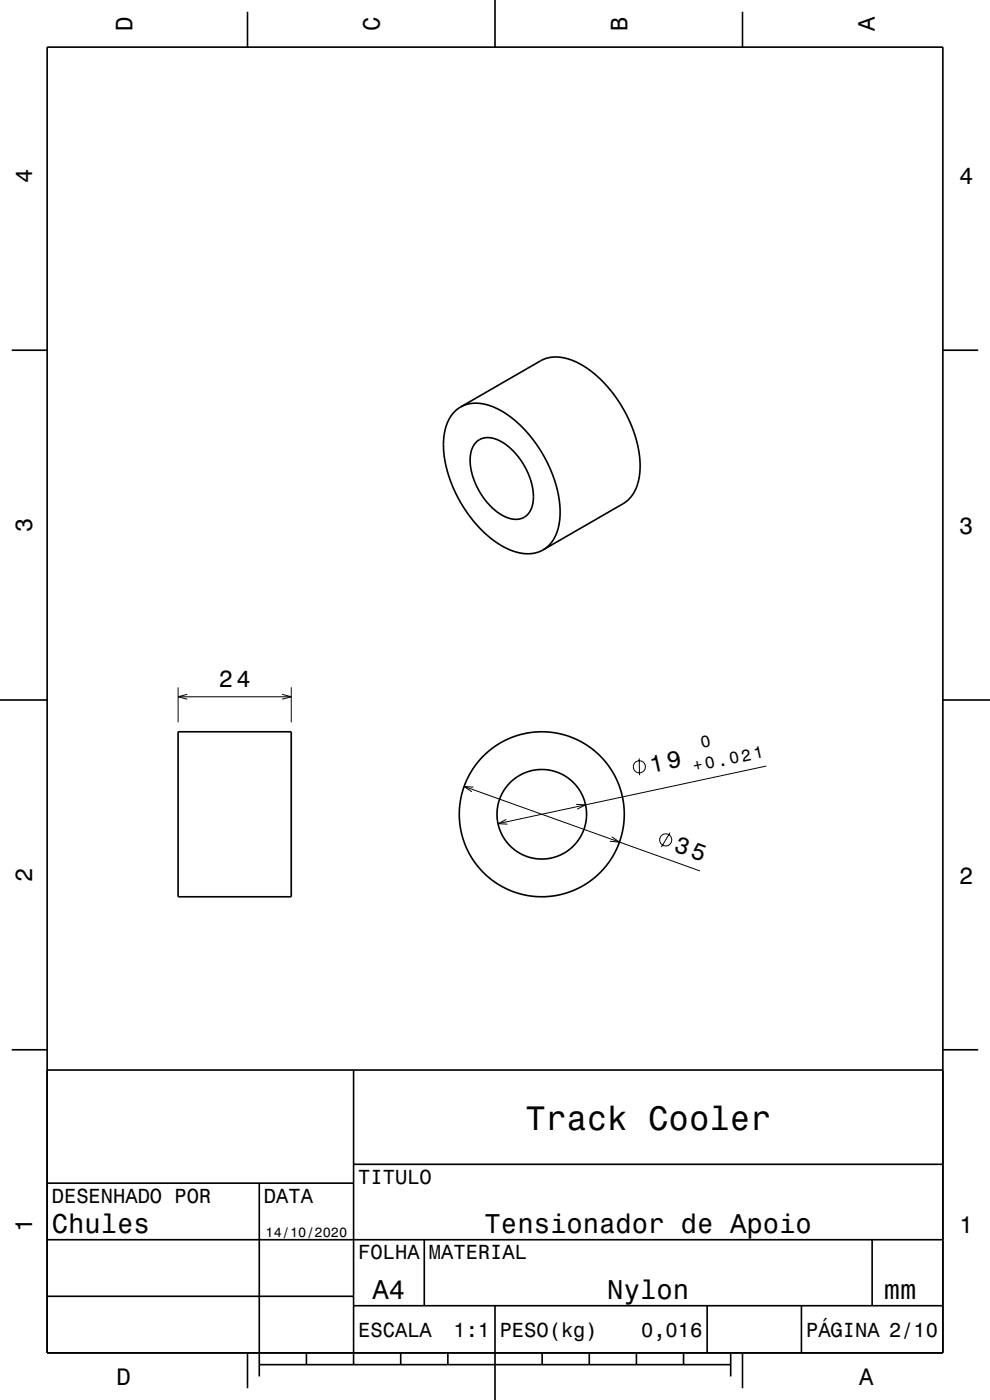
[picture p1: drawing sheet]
<svg xmlns="http://www.w3.org/2000/svg" width="210mm" height="297mm" viewBox="0 0 210 297" stroke-linecap="round" stroke-linejoin="round" font-family="sans-serif">
<g fill="none" stroke="#000" stroke-width=".21">
<path d="M37.8 145.8v7.4M37.8 147.8h24M39.7 147.3l-1.9 .5 1.9 .5M59.9 147.3l1.9 .5-1.9 .5M61.8 145.8v7.4M98.4 166.8l50.1 18M100.4 167l-2-.2 1.7 1.2M107.4 173.8l-1.8 .9 2 .1M122.2 170.6l2 .1-1.8 1M129.8 177.5l1.6 1.1-2-.1M135.6 160.9v3.6M142.1 176.6l-1.8 3.1"/>
<path d="M162.5 162.5l-56.9 12.2"/>
<circle cx="135.6" cy="162.7" r="1.28"/>
<circle cx="141.2" cy="178.2" r="1.28"/>
</g>
<g fill="none" stroke="#000" stroke-width=".35">
<path d="M10 10h190v277h-190zM52.5 2.5v7.5M105 0v10M157.5 2.5v7.5M2.5 74.3h7.5M200 74.3h7.5M97.7 86.3l17.2-9.9 1.4-.5 1.6-.2 1.8 .2 1.9 .6 1.8 .9 2.1 1.4 1.9 1.7 1.6 1.7 1.8 2.3 1.4 2.1 1.2 2.5 1 2.5 .8 2.5 .4 2.4 .2 2.1-.2 2.4-.4 1.9-.7 1.5-1.1 1.5-1.1 .9-17.1 9.9M97.7 86.3l1.7-.6 2.2-.1 2.4 .5 2.4 1.1 2.5 1.7 2.3 2.2 2.2 2.6 1.8 2.7 1.6 3.4 1 2.7 .7 2.9 .3 3-.2 2.6-.6 2.3-1.1 1.9-1.7 1.5M97.7 86.3l-1.6 1.4-1.1 1.8-.7 2.3-.2 2.8 .2 3 .7 2.9 1 2.7 1.7 3.4 1.8 2.7 2.3 2.8 2.2 2 2.4 1.7 2.5 1.1 2.2 .5h2l2.1-.7M101 93.8a4.3 4.3 0 0 1 5.4-.1l1.4 1 1.2 1.1 2 2.7 .9 1.6 .7 1.8 .4 1.6 .2 1.7a4.5 4.5 0 0 1-2.7 4.8 7 7 0 0 1-6.4-2.6l-1.6-1.8-1.5-2.6-.9-2.7-.4-2.2a5.6 5.6 0 0 1 1.3-4.3zM0 148.5h10M37.8 155.2h24v35h-24z"/>
<path d="M200 148.5h10M2.5 222.7h7.5M10 227h190M75 227v62.5M200 222.7h7.5M10 251h65M55 251v41M75 247h125M10 275h65M10 263h190M75 277h125M90 263v14"/>
<path d="M105 277v20M150 277v10M170 277v10M185 263v14M52.5 287v7.5M55 289.5h100M65 287v2.5M85 287v2.5M95 287v2.5M115 287v2.5M125 287v2.5M135 287v2.5"/>
<path d="M145 287v2.5M155 287v5M157.5 287v7.5"/>
<circle cx="114.9" cy="172.7" r="9.5"/>
<circle cx="114.9" cy="172.7" r="17.5"/>
</g>
<text font-size="7.2" x="111.5" y="239.6">Track Cooler</text>
<g font-size="5.8">
<text x="11" y="261.6">Chules</text>
<text x="102.8" y="261.6">Tensionador de Apoio</text>
<text x="79" y="275.6">A4</text>
<text x="128.8" y="275.6">Nylon</text>
<text x="187.5" y="275.6">mm</text>
</g>
<text font-size="5.1" x="138.2" y="163.9" transform="rotate(-12 138.2 163.9)">19</text>
<g font-size="5">
<text x="28.1" y="6.5" transform="rotate(-90 28.1 6.5)">D</text>
<text x="80.6" y="6.5" transform="rotate(-90 80.6 6.5)">C</text>
<text x="133.1" y="6.5" transform="rotate(-90 133.1 6.5)">B</text>
<text x="185.6" y="6.5" transform="rotate(-90 185.6 6.5)">A</text>
<text x="6.8" y="38.7" transform="rotate(-90 6.8 38.7)">4</text>
<text x="203.5" y="39">4</text>
<text x="6.8" y="112.9" transform="rotate(-90 6.8 112.9)">3</text>
<text x="203.5" y="113.2">3</text>
<text x="46.4" y="145.8">24</text>
<text x="142.8" y="180.6" transform="rotate(20 142.8 180.6)">35</text>
<text x="6.8" y="187.1" transform="rotate(-90 6.8 187.1)">2</text>
<text x="203.5" y="187.4">2</text>
<text x="6.8" y="261.3" transform="rotate(-90 6.8 261.3)">1</text>
<text x="203.5" y="261.6">1</text>
<text x="24.7" y="293.8">D</text>
<text x="182.2" y="293.8">A</text>
</g>
<g font-size="4.3">
<text x="76" y="251.2">TITULO</text>
<text x="11" y="255.2">DESENHADO POR</text>
<text x="56" y="255.2">DATA</text>
<text x="76" y="267.2">FOLHA</text>
<text x="91" y="267.2">MATERIAL</text>
<text x="76" y="283.6">ESCALA</text>
<text x="96.2" y="283.6">1:1</text>
<text x="106" y="283.6">PESO(kg)</text>
<text x="136" y="283.6">0,016</text>
<text x="171" y="283.6">PÁGINA 2/10</text>
</g>
<g font-size="3.5">
<text x="148.9" y="158.8" transform="rotate(-12 148.9 158.8)">0</text>
<text x="147.3" y="163.7" transform="rotate(-12 147.3 163.7)">+0.021</text>
</g>
<text font-size="2.9" x="56.3" y="262.3">14/10/2020</text>
</svg>
